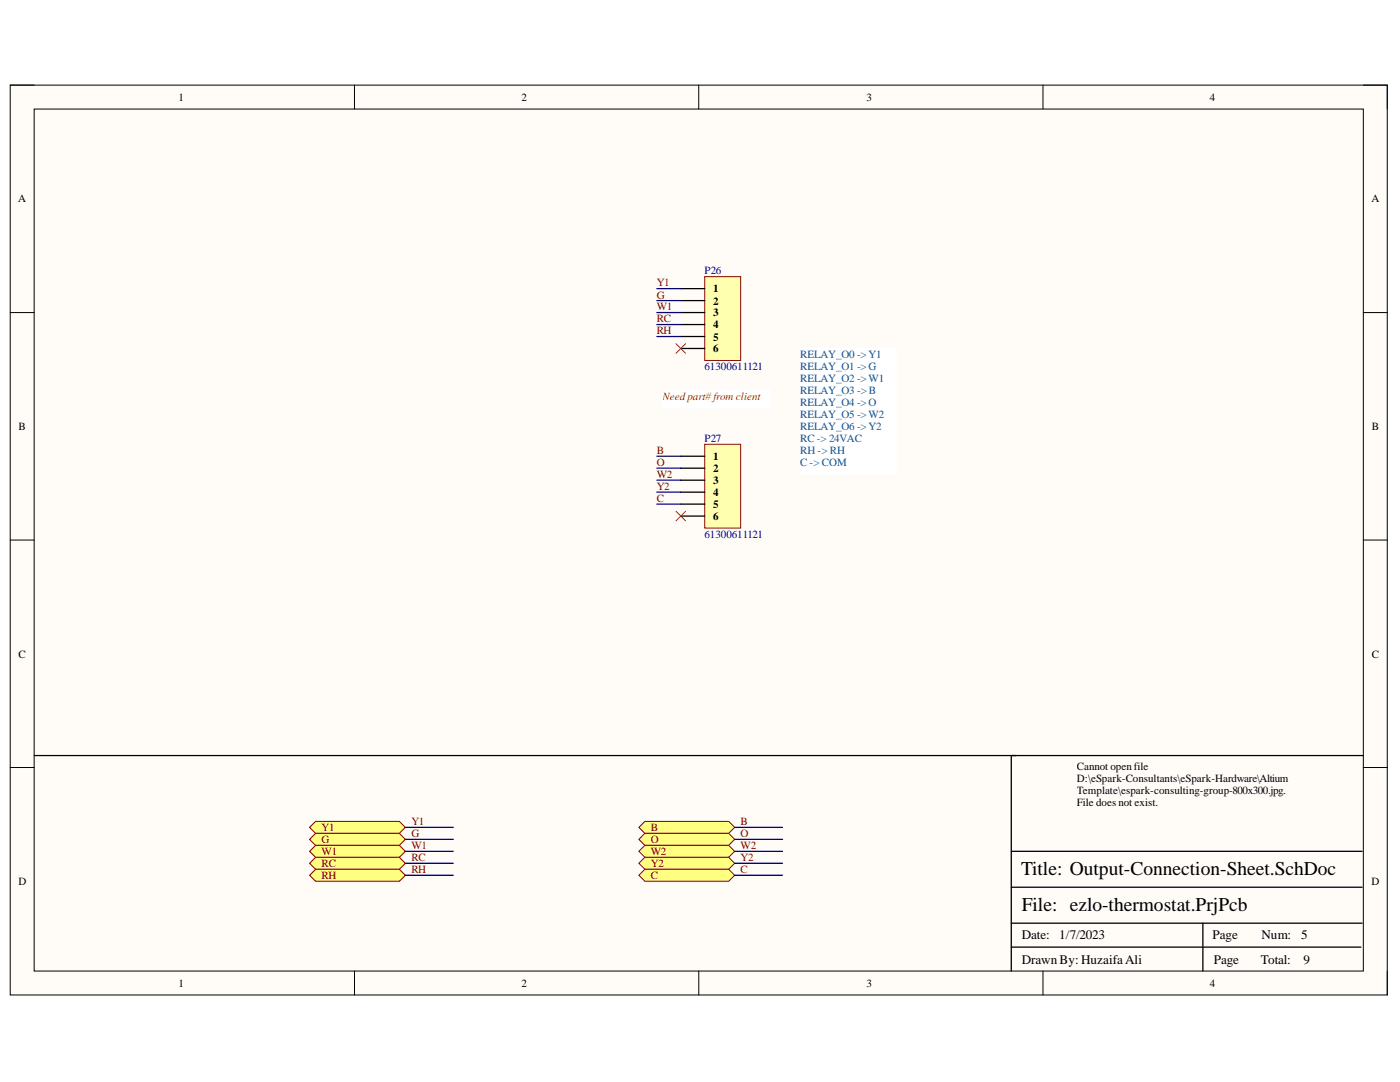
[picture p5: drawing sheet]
<svg xmlns="http://www.w3.org/2000/svg" width="279mm" height="216mm" viewBox="0 0 279 216" stroke-linecap="round" stroke-linejoin="round" font-family="sans-serif">
<path d="M2 17h274.9v181.5h-274.9z" fill-rule="evenodd" fill="#fffcf8"/>
<path d="M2 17h274.9v181.5h-274.9z" fill="none" stroke="#000" stroke-width=".2"/>
<path d="M6.8 21.8h265.3v172h-265.3z" fill-rule="evenodd" fill="#fffcf8"/>
<g fill="none" stroke="#000" stroke-width=".2">
<path d="M2 17h4.8M70.7 17v4.8M139.4 17v4.8M208.2 17v4.8M272.1 17h4.8v4.8M6.8 21.8h265.3v172h-265.3zM2 62.4h4.8M272.1 62.4h4.8M2 107.8h4.8M272.1 107.8h4.8M2 153.1h4.8M272.1 153.1h4.8"/>
<path d="M70.7 193.8v4.7M139.5 193.8v4.7M208.2 193.8v4.7M276.9 193.8v4.7"/>
</g>
<path d="M272.1 150.8h-70.3v43M201.8 177h70M201.8 169.9h70M201.8 189h69.8M201.8 184.2h70M240.1 184.2v9.6" fill="none" stroke="#000" stroke-width=".25"/>
<path d="M140.6 55.2h7.2v16.7h-7.2z" fill-rule="evenodd" fill="#ffffb0"/>
<path d="M140.6 55.2h7.2v16.7h-7.2z" fill="none" stroke="#800000" stroke-width=".2"/>
<path d="M135.9 57.6h4.7M135.9 60h4.7M135.9 62.4h4.7M135.9 64.8h4.7M135.9 67.1h4.7M135.9 69.5h4.7" fill="none" stroke="#000" stroke-width=".25"/>
<path d="M140.6 88.6h7.2v16.8h-7.2z" fill-rule="evenodd" fill="#ffffb0"/>
<path d="M140.6 88.6h7.2v16.8h-7.2z" fill="none" stroke="#800000" stroke-width=".2"/>
<path d="M135.9 91h4.7M135.9 93.4h4.7M135.9 95.8h4.7M135.9 98.2h4.7M135.9 100.6h4.7M135.9 103h4.7M6.8 150.8h196" fill="none" stroke="#000" stroke-width=".25"/>
<path d="M134.9 68.6l1.9 1.9M136.8 68.6l-1.9 1.9M134.9 102l1.9 1.9M136.8 102l-1.9 1.9" fill="none" stroke="#f00" stroke-width=".2"/>
<path d="M61.8 165.1l1.2-1.2h16.7l1.2 1.2-1.2 1.2h-16.7z" fill-rule="evenodd" fill="#ffff80"/>
<path d="M61.8 165.1l1.2-1.2h16.7l1.2 1.2-1.2 1.2h-16.7z" fill="none" stroke="#800000" stroke-width=".2"/>
<path d="M63 166.3h16.7l1.2 1.2-1.2 1.2h-16.7l-1.2-1.2z" fill-rule="evenodd" fill="#ffff80"/>
<path d="M63 166.3h16.7l1.2 1.2-1.2 1.2h-16.7l-1.2-1.2z" fill="none" stroke="#800000" stroke-width=".2"/>
<path d="M61.8 169.9l1.2-1.2h16.7l1.2 1.2-1.2 1.2h-16.7z" fill-rule="evenodd" fill="#ffff80"/>
<path d="M61.8 169.9l1.2-1.2h16.7l1.2 1.2-1.2 1.2h-16.7z" fill="none" stroke="#800000" stroke-width=".2"/>
<path d="M61.8 172.3l1.2-1.2h16.7l1.2 1.2-1.2 1.2h-16.7z" fill-rule="evenodd" fill="#ffff80"/>
<path d="M61.8 172.3l1.2-1.2h16.7l1.2 1.2-1.2 1.2h-16.7z" fill="none" stroke="#800000" stroke-width=".2"/>
<path d="M61.8 174.6l1.2-1.1h16.7l1.2 1.1-1.2 1.2h-16.7z" fill-rule="evenodd" fill="#ffff80"/>
<path d="M61.8 174.6l1.2-1.1h16.7l1.2 1.1-1.2 1.2h-16.7z" fill="none" stroke="#800000" stroke-width=".2"/>
<path d="M127.5 165.1l1.2-1.2h16.7l1.2 1.2-1.2 1.2h-16.7z" fill-rule="evenodd" fill="#ffff80"/>
<path d="M127.5 165.1l1.2-1.2h16.7l1.2 1.2-1.2 1.2h-16.7z" fill="none" stroke="#800000" stroke-width=".2"/>
<path d="M128.7 166.3h16.7l1.2 1.2-1.2 1.2h-16.7l-1.2-1.2z" fill-rule="evenodd" fill="#ffff80"/>
<path d="M128.7 166.3h16.7l1.2 1.2-1.2 1.2h-16.7l-1.2-1.2z" fill="none" stroke="#800000" stroke-width=".2"/>
<path d="M127.5 169.9l1.2-1.2h16.7l1.2 1.2-1.2 1.2h-16.7z" fill-rule="evenodd" fill="#ffff80"/>
<path d="M127.5 169.9l1.2-1.2h16.7l1.2 1.2-1.2 1.2h-16.7z" fill="none" stroke="#800000" stroke-width=".2"/>
<path d="M127.5 172.3l1.2-1.2h16.7l1.2 1.2-1.2 1.2h-16.7z" fill-rule="evenodd" fill="#ffff80"/>
<path d="M127.5 172.3l1.2-1.2h16.7l1.2 1.2-1.2 1.2h-16.7z" fill="none" stroke="#800000" stroke-width=".2"/>
<path d="M127.5 174.6l1.2-1.1h16.7l1.2 1.1-1.2 1.2h-16.7z" fill-rule="evenodd" fill="#ffff80"/>
<path d="M127.5 174.6l1.2-1.1h16.7l1.2 1.1-1.2 1.2h-16.7z" fill="none" stroke="#800000" stroke-width=".2"/>
<g fill="none" stroke="#000080" stroke-width=".25">
<path d="M131.1 57.6h4.8M131.1 60h4.8M131.1 62.4h4.8M131.1 64.8h4.8M131.1 67.1h4.8M131.1 91h4.8M131.1 93.4h4.8M131.1 95.8h4.8M131.1 98.2h4.8M131.1 100.6h4.8M80.9 165.1h9.6M80.9 167.5h9.6"/>
<path d="M80.9 169.9h9.6M80.9 172.3h9.6M80.9 174.6h9.6M146.6 165.1h9.6M146.6 167.5h9.6M146.6 169.9h9.6M146.6 172.3h9.6M146.6 174.6h9.6"/>
</g>
<path d="M159.8 69.5h19.1v25.1h-19.1z" fill-rule="evenodd" fill="#fff"/>
<path d="M159.8 69.5h19.1v25.1h-19.1z" fill="none" stroke="#fff" stroke-width=".2"/>
<path d="M132.3 77.9h21.5v3.6h-21.5z" fill-rule="evenodd" fill="#fff"/>
<path d="M132.3 77.9h21.5v3.6h-21.5z" fill="none" stroke="#fff" stroke-width=".2"/>
<g font-size="3.9">
<text x="203.8" y="174.5">Title: Output-Connection-Sheet.SchDoc</text>
<text x="203.9" y="181.7">File: ezlo-thermostat.PrjPcb</text>
</g>
<g font-size="2.6">
<text x="203.9" y="187.5">Date:</text>
<text x="211.4" y="187.5">1/7/2023</text>
<text x="242" y="187.5">Page</text>
<text x="251.8" y="187.5">Num:</text>
<text x="259.7" y="187.5">5</text>
<text x="203.9" y="192.3">Drawn By: HuzaifaAli</text>
<text x="242.2" y="192.3">Page</text>
<text x="251.6" y="192.3">Total:</text>
<text x="260.2" y="192.3">9</text>
</g>
<g font-size="2.2">
<text x="35.6" y="20.1">1</text>
<text x="104.1" y="20.1">2</text>
<text x="172.9" y="20.1">3</text>
<text x="241.5" y="20.1">4</text>
<text x="3.6" y="40.4">A</text>
<text x="273.7" y="40.4">A</text>
<text x="142.3" y="58.3">1</text>
<text x="142.3" y="60.8">2</text>
<text x="142.3" y="63.1">3</text>
<text x="142.3" y="65.5">4</text>
<text x="142.3" y="68">5</text>
<text x="142.3" y="70.3">6</text>
<text x="3.7" y="85.8">B</text>
<text x="273.8" y="85.8">B</text>
<text x="142.3" y="91.8">1</text>
<text x="142.3" y="94.2">2</text>
<text x="142.3" y="96.6">3</text>
<text x="142.3" y="99">4</text>
<text x="142.3" y="101.3">5</text>
<text x="142.3" y="103.7">6</text>
<text x="3.7" y="131.3">C</text>
<text x="273.8" y="131.3">C</text>
<text x="214.9" y="153.7">Cannot openfile</text>
<text x="214.9" y="156">D:\eSpark-Consultants\eSpark-Hardware\Altium</text>
<text x="214.9" y="158.5">Template\espark-consulting-group-800x300.jpg.</text>
<text x="214.9" y="160.8">File does not exist.</text>
<text x="3.7" y="176.6">D</text>
<text x="273.7" y="176.6">D</text>
<text x="35.6" y="196.9">1</text>
<text x="104.1" y="196.9">2</text>
<text x="172.9" y="196.9">3</text>
<text x="241.5" y="196.9">4</text>
</g>
<g font-size="2.2" fill="#800000">
<text x="131.1" y="57.1">Y1</text>
<text x="131.1" y="59.6">G</text>
<text x="131.1" y="61.9">W1</text>
<text x="131.1" y="64.3">RC</text>
<text x="131.1" y="66.7">RH</text>
<text x="131.1" y="90.6">B</text>
<text x="131.1" y="93">O</text>
<text x="131.1" y="95.4">W2</text>
<text x="131.1" y="97.8">Y2</text>
<text x="131.1" y="100.2">C</text>
<text x="64.2" y="165.8">Y1</text>
<text x="82.1" y="164.6">Y1</text>
<text x="82.1" y="167">G</text>
<text x="129.9" y="165.8">B</text>
<text x="147.8" y="164.6">B</text>
<text x="147.8" y="167">O</text>
<text x="64.2" y="168.3">G</text>
<text x="64.2" y="170.6">W1</text>
<text x="64.2" y="173">RC</text>
<text x="82.1" y="169.5">W1</text>
<text x="82.1" y="171.8">RC</text>
<text x="129.9" y="168.3">O</text>
<text x="129.9" y="170.6">W2</text>
<text x="129.9" y="173">Y2</text>
<text x="147.8" y="169.5">W2</text>
<text x="147.8" y="171.8">Y2</text>
<text x="64.2" y="175.4">RH</text>
<text x="82.1" y="174.2">RH</text>
<text x="129.9" y="175.4">C</text>
<text x="147.8" y="174.2">C</text>
</g>
<g font-size="2.2" fill="#000080">
<text x="140.6" y="54.8">P26</text>
<text x="140.6" y="73.9">61300611121</text>
<text x="140.6" y="88.2">P27</text>
<text x="140.6" y="107.3">61300611121</text>
</g>
<g font-size="2.2" fill="#0b5394">
<text x="159.7" y="71.5">RELAY_O0 -&gt;Y1</text>
<text x="159.7" y="73.9">RELAY_O1 -&gt;G</text>
<text x="159.7" y="76.2">RELAY_O2 -&gt;W1</text>
<text x="159.7" y="78.7">RELAY_O3 -&gt;B</text>
<text x="159.7" y="81.1">RELAY_O4 -&gt;O</text>
<text x="159.7" y="83.4">RELAY_O5 -&gt;W2</text>
<text x="159.7" y="85.8">RELAY_O6 -&gt;Y2</text>
<text x="159.7" y="88.2">RC -&gt; 24VAC</text>
<text x="159.7" y="90.6">RH -&gt; RH</text>
<text x="159.7" y="93">C -&gt; COM</text>
</g>
<text font-size="2.2" fill="#f00" x="132.2" y="79.9">Needpart# from client</text>
</svg>
